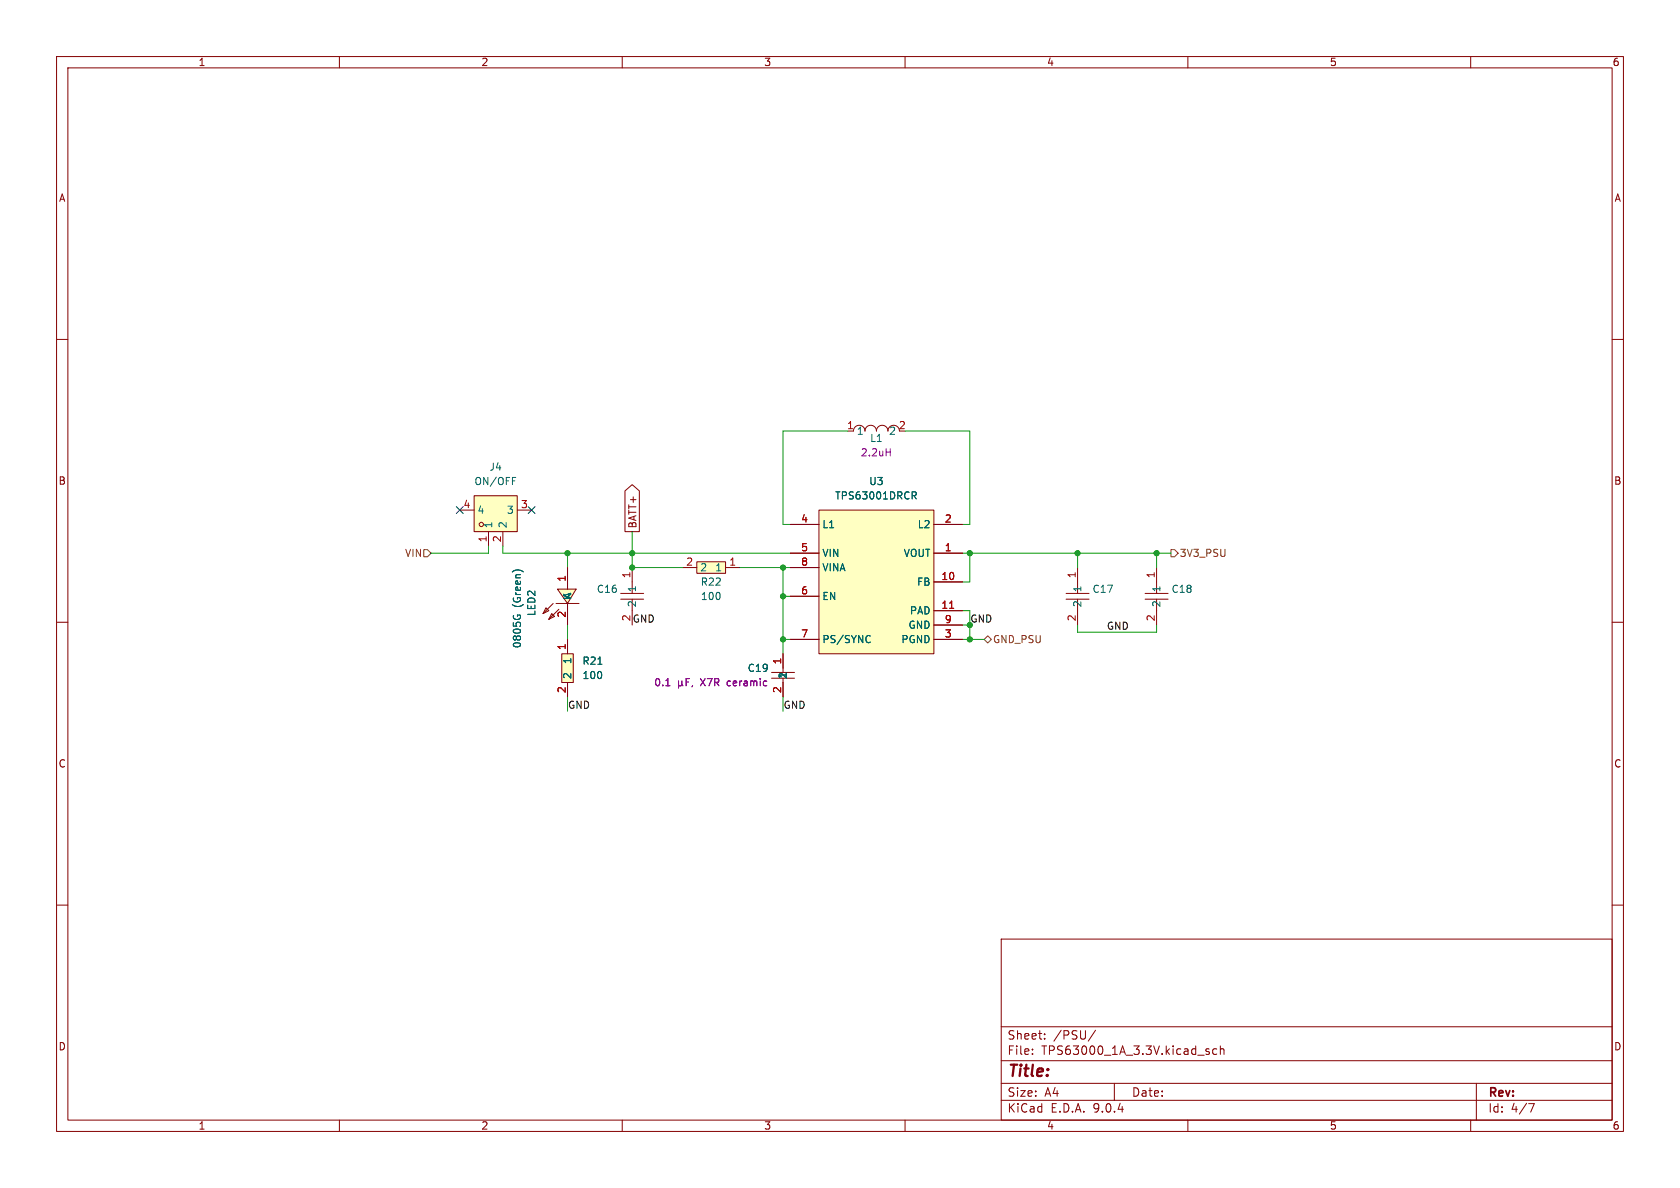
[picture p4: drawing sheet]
<svg xmlns="http://www.w3.org/2000/svg" width="297mm" height="210mm" viewBox="0 0 297 210" stroke-linecap="round" stroke-linejoin="round" font-family="sans-serif">
<g fill="none" stroke="#840000" stroke-width=".18">
<path d="M10 10h277v190h-277zM12 12h273v186h-273zM60 10v2M110 10v2M160 10v2M210 10v2M260 10v2M10 60h2M285 60h2M10 110h2M285 110h2M10 160h2"/>
<path d="M177 166h108v32h-108zM285 160h2M60 198v2M110 198v2M160 198v2M177 194.5h108M177 191.5h108M177 187.5h108M177 181.5h108M182.5 186.3v.1M182.5 185.5v.1M184.7 183.6v.1"/>
<path d="M184.7 182.8v.1M193.7 182.1l-1.3 2M197 191.5v3M210 198v2M213.4 185.9l.3 .1 .1 .2-.2 .2h-.3M213.4 185.4l.3 .1M215.1 185.5l-.4-.1-.3 .3v.4l.1 .2h.6M215.7 185.5l.3-.1 .3 .1 .1 .9M215.7 184.9v1.5M260 198v2M261 191.5v6.5M270.2 195.1h1l-.6 1.5"/>
</g>
<path d="M123.2 99.3h5.1v2.1h-5.1z" fill="#ffffc2"/>
<path d="M123.2 99.3h5.1v2.1h-5.1zM120.6 100.3h2.6M128.3 100.3h2.5" fill="none" stroke="#840000" stroke-width=".18"/>
<g fill="#ffffc2">
<path d="M97.5 108.5l.5 .5-1 .5z"/>
<path d="M96.5 107.4l.5 .6-1 .5z"/>
<path d="M98.5 104.1h3.3l-1.5 2.6z"/>
</g>
<path d="M96.5 107.4l.5 .6-1 .5zM97.5 108.5l.5 .5-1 .5zM97.8 106.7l-1.8 1.8M98.3 106.7h4.1M98.5 104.1h3.3l-1.5 2.6zM98.8 107.7l-1.8 1.8M100.3 100.3v3.8M100.3 106.7v3.8M109.7 104.9h4.1M109.7 105.9h4.1M111.8 100.3v4.6M111.8 105.9v4.6" fill="none" stroke="#840000" stroke-width=".18"/>
<path d="M90.8 108.8l-.1 .1M90.9 100.9l.5-.2 .7 .2M91.5 109v-.3h.4l.1 .3" fill="none" stroke="#006464" stroke-width=".18"/>
<path d="M144.8 90.2h20.3v25.4h-20.3z" fill="#ffffc2"/>
<path d="M139.7 92.7h5.1M139.7 97.8h5.1M144.8 90.2h20.3v25.4h-20.3zM165.1 92.7h5.1M165.1 97.8h5.1M139.7 100.3h5.1M139.7 105.4h5.1M139.7 113h5.1M165.1 113h5.1M165.1 102.9h5.1M165.1 108h5.1M165.1 110.5h5.1" fill="none" stroke="#840000" stroke-width=".18"/>
<path d="M161.3 86.9h.4l.3 .3-.1 .3-.6 .1M161.6 87.6l.4 .6M153.5 112.3l.4 .2M153.9 113.5l-.4 .1" fill="none" stroke="#006464" stroke-width=".18"/>
<path d="M167.9 107.5h.7" fill="none" stroke="#a90000" stroke-width=".18"/>
<path d="M99.3 115.6h2.1v5.1h-2.1z" fill="#ffffc2"/>
<path d="M159 76.2a1.02 1.02 0 0 0-1-1 1.02 1.02 0 0 0-1 1 1.02 1.02 0 0 0-1-1 1.02 1.02 0 0 0-1.1 1 1.01 1.01 0 0 0-1-1 1.01 1.01 0 0 0-1 1 1.02 1.02 0 0 0-1-1 1.02 1.02 0 0 0-1 1M99.3 115.6h2.1v5.1h-2.1zM100.3 113v2.6M136.4 118.9h4.1M136.4 119.9h4.1M138.4 115.6v3.3M100.3 120.7v2.5M138.4 120.7v2.5" fill="none" stroke="#840000" stroke-width=".18"/>
<path d="M105.7 117.4h.7" fill="none" stroke="#006464" stroke-width=".18"/>
<path d="M156.7 79.9h.7M157.4 79.3v1.3M121.9 120h-.6v1.2M117.7 121.2h.7M120 121l.1 .2h.3l.2-.2M120 120.4v1.3M120.6 121l.1 .2M120.6 120.4v.6M121.3 120.6h.4M122.4 121.2l-.1 .2" fill="none" stroke="#840084" stroke-width=".18"/>
<path d="M83.8 87.6h7.6v6.4h-7.6z" fill="#ffffc2"/>
<g fill="none" stroke="#840000" stroke-width=".18">
<path d="M81.3 90.2h2.5M83.8 87.6h7.6v6.4h-7.6zM86.4 94v2.5M88.9 94v2.5M91.4 90.2h2.6M110.5 86.8l1.3-1.1 1.2 1.1v7.2h-2.5zM139.7 92.7h5.1M139.7 97.8h5.1M165.1 92.7h5.1M165.1 97.8h5.1M100.3 100.3v3.8M100.3 106.7v3.8"/>
<path d="M100.3 113v2.6M138.4 115.6v2.5M139.7 100.3h5.1M139.7 105.4h5.1M139.7 113h5.1M165.1 113h5.1M165.1 102.9h5.1M165.1 108h5.1M165.1 110.5h5.1M188.5 104.9h4M188.5 105.9h4M190.5 100.3v4.6"/>
<path d="M190.5 105.9v4.6M202.4 104.9h4.1M202.4 105.9h4.1M204.5 100.3v4.6M204.5 105.9v4.6M100.3 120.7v2.5M138.4 120.7v2.5"/>
<circle cx="85.1" cy="92.7" r=".38"/>
</g>
<path d="M90.6 84.4h.6M161.3 86.9h.4l.3 .3-.1 .3-.6 .1M161.6 87.6l.4 .6M90.8 108.8l-.1 .1M90.9 100.9l.5-.2 .7 .2M91.5 109v-.3h.4l.1 .3M105.7 117.4h.7M153.5 112.3l.4 .2M153.9 113.5l-.4 .1" fill="none" stroke="#006464" stroke-width=".18"/>
<path d="M74.9 97.2h.7l.6 .6-.6 .6h-.7zM207 97.2h.6l.7 .6-.7 .6h-.6zM174 113l.6-.6 .7 .6-.7 .7z" fill="none" stroke="#725600" stroke-width=".18"/>
<g fill="none" stroke="#009600" stroke-width=".18">
<path d="M149.9 76.2h-11.5v16.5h1.3M160 76.2h11.4v16.5h-1.2M86.4 96.5v1.3h-10.2M88.9 96.5v1.3h50.8M100.3 97.8v2.5M111.8 94v6.3h8.8M170.2 97.8h36.8M171.4 97.8v5.1h-1.2M190.5 97.8v2.5M204.5 97.8v2.5M100.3 110.5v2.5M130.8 100.3h8.9"/>
<path d="M138.4 113h1.3M138.4 100.3v15.3M138.4 105.4h1.3M170.2 113h3.8M170.2 108h1.2v5M170.2 110.5h1.2M190.5 110.5v1.3h14v-1.3M100.3 123.2v2.5M138.4 123.2v2.5"/>
</g>
<path d="M80.7 89.6l1.2 1.2M81.9 89.6l-1.2 1.2M93.4 89.6l1.2 1.2M94.6 89.6l-1.2 1.2" fill="none" stroke="#000084" stroke-width=".18"/>
<path d="M121.9 120h-.6v1.2M117.7 121.2h.7M120 121l.1 .2h.3l.2-.2M120 120.4v1.3M120.6 121l.1 .2M120.6 120.4v.6M121.3 120.6h.4M122.4 121.2l-.1 .2" fill="none" stroke="#840084" stroke-width=".18"/>
<path d="M167.9 107.5h.7" fill="none" stroke="#a90000" stroke-width=".18"/>
<g fill="#009600" stroke="#009600" stroke-width=".18">
<circle cx="100.3" cy="97.8" r=".46"/>
<circle cx="111.8" cy="97.8" r=".46"/>
<circle cx="111.8" cy="100.3" r=".46"/>
<circle cx="138.4" cy="105.4" r=".46"/>
<circle cx="138.4" cy="113" r=".46"/>
<circle cx="171.4" cy="97.8" r=".46"/>
<circle cx="190.5" cy="97.8" r=".46"/>
<circle cx="171.4" cy="110.5" r=".46"/>
<circle cx="138.4" cy="100.3" r=".46"/>
<circle cx="171.4" cy="113" r=".46"/>
<circle cx="204.5" cy="97.8" r=".46"/>
</g>
<text font-size="2.8" fill="#840000" x="178" y="190.9">Title:</text>
<g font-size="2.1" fill="#840000">
<text x="178" y="184">Sheet:</text>
<text x="186.2" y="184">/PSU/</text>
<text x="178" y="186.7">File:</text>
<text x="184.1" y="186.7">TPS63000_1A_3.3V.kicad_sch</text>
<text x="178" y="196.9">KiCad</text>
<text x="178" y="194.1">Size:</text>
<text x="184.7" y="194.1">A4</text>
<text x="185.7" y="196.9">E.D.A.</text>
<text x="193.3" y="196.9">9.0.4</text>
<text x="200" y="194.1">Date:</text>
<text x="263" y="194.3">Rev:</text>
<text x="263" y="196.9">Id:</text>
<text x="267.1" y="196.9">4/7</text>
</g>
<g font-size="1.8" fill="#840000">
<text x="35" y="11.9">1</text>
<text x="85" y="11.9">2</text>
<text x="135" y="11.9">3</text>
<text x="185" y="11.9">4</text>
<text x="235" y="11.9">5</text>
<text x="285" y="11.9">6</text>
<text x="10.3" y="35.9">A</text>
<text x="285.3" y="35.9">A</text>
<text x="10.3" y="85.9">B</text>
<text x="285.3" y="85.9">B</text>
<text x="112.7" y="93.5" transform="rotate(-90 112.7 93.5)">BATT+</text>
<text x="139.3" y="120.1" transform="rotate(-90 139.3 120.1)">2</text>
<text x="10.3" y="135.9">C</text>
<text x="285.3" y="135.9">C</text>
<text x="10.3" y="185.9">D</text>
<text x="285.3" y="185.9">D</text>
<text x="35" y="199.9">1</text>
<text x="85" y="199.9">2</text>
<text x="135" y="199.9">3</text>
<text x="185" y="199.9">4</text>
<text x="235" y="199.9">5</text>
<text x="285" y="199.9">6</text>
</g>
<g font-size="1.8" fill="#a90000">
<text x="149.7" y="75.9">1</text>
<text x="158.8" y="75.9">2</text>
<text x="81.8" y="89.9">4</text>
<text x="92" y="89.9">3</text>
<text x="86.1" y="96" transform="rotate(-90 86.1 96)">1</text>
<text x="88.6" y="96" transform="rotate(-90 88.6 96)">2</text>
<text x="141.5" y="92.5">4</text>
<text x="166.9" y="92.5">2</text>
<text x="121.2" y="100.1">2</text>
<text x="128.8" y="100.1">1</text>
<text x="141.5" y="97.5">5</text>
<text x="141.5" y="100.1">8</text>
<text x="166.9" y="97.5">1</text>
<text x="100.1" y="102.9" transform="rotate(-90 100.1 102.9)">1</text>
<text x="111.5" y="102.3" transform="rotate(-90 111.5 102.3)">1</text>
<text x="141.5" y="105.2">6</text>
<text x="166.3" y="102.6">10</text>
<text x="166.3" y="107.7">11</text>
<text x="190.2" y="102.3" transform="rotate(-90 190.2 102.3)">1</text>
<text x="204.2" y="102.3" transform="rotate(-90 204.2 102.3)">1</text>
<text x="100.1" y="109.3" transform="rotate(-90 100.1 109.3)">2</text>
<text x="141.5" y="112.8">7</text>
<text x="166.9" y="110.2">9</text>
<text x="166.9" y="112.8">3</text>
<text x="190.2" y="109.9" transform="rotate(-90 190.2 109.9)">2</text>
<text x="204.2" y="109.9" transform="rotate(-90 204.2 109.9)">2</text>
<text x="100.1" y="115" transform="rotate(-90 100.1 115)">1</text>
<text x="138.2" y="117.5" transform="rotate(-90 138.2 117.5)">1</text>
<text x="100.1" y="122.6" transform="rotate(-90 100.1 122.6)">2</text>
<text x="138.2" y="122.6" transform="rotate(-90 138.2 122.6)">2</text>
</g>
<g font-size="1.8" fill="#006464">
<text x="151.4" y="77.1">1</text>
<text x="157.1" y="77.1">2</text>
<text x="86.4" y="83.4">J4</text>
<text x="153.7" y="78.3">L1</text>
<text x="83.8" y="86">ON/OFF</text>
<text x="147.6" y="88.5">TPS63001DRCR</text>
<text x="153.6" y="86">U3</text>
<text x="84.3" y="91">4</text>
<text x="87.2" y="93.5" transform="rotate(-90 87.2 93.5)">1</text>
<text x="89.5" y="91">3</text>
<text x="89.8" y="93.5" transform="rotate(-90 89.8 93.5)">2</text>
<text x="145.3" y="93.6">L1</text>
<text x="162.2" y="93.6">L2</text>
<text x="123.7" y="101.2">2</text>
<text x="126.3" y="101.2">1</text>
<text x="145.3" y="98.7">VIN</text>
<text x="145.3" y="101.2">VINA</text>
<text x="159.7" y="98.7">VOUT</text>
<text x="92.3" y="107.4" transform="rotate(-90 92.3 107.4)">(Green)</text>
<text x="101.2" y="106.2" transform="rotate(-90 101.2 106.2)">K</text>
<text x="105.4" y="105">C16</text>
<text x="112.6" y="107.4" transform="rotate(-90 112.6 107.4)">2</text>
<text x="112.6" y="104.8" transform="rotate(-90 112.6 104.8)">1</text>
<text x="123.8" y="103.7">R22</text>
<text x="123.8" y="106.3">100</text>
<text x="145.3" y="106.3">EN</text>
<text x="162" y="103.7">FB</text>
<text x="191.4" y="107.4" transform="rotate(-90 191.4 107.4)">2</text>
<text x="191.4" y="104.8" transform="rotate(-90 191.4 104.8)">1</text>
<text x="193" y="105">C17</text>
<text x="205.3" y="107.4" transform="rotate(-90 205.3 107.4)">2</text>
<text x="205.3" y="104.8" transform="rotate(-90 205.3 104.8)">1</text>
<text x="207" y="105">C18</text>
<text x="94.8" y="109" transform="rotate(-90 94.8 109)">LED2</text>
<text x="145.3" y="113.9">PS/SYNC</text>
<text x="159.2" y="113.9">PGND</text>
<text x="160.5" y="111.4">GND</text>
<text x="160.8" y="108.8">PAD</text>
<text x="92.3" y="114.7" transform="rotate(-90 92.3 114.7)">0805G</text>
<text x="101.2" y="117.5" transform="rotate(-90 101.2 117.5)">1</text>
<text x="102.9" y="117.7">R21</text>
<text x="132.1" y="119">C19</text>
<text x="101.2" y="120.1" transform="rotate(-90 101.2 120.1)">2</text>
<text x="102.9" y="120.2">100</text>
<text x="139.3" y="120" transform="rotate(-90 139.3 120)">1</text>
</g>
<g font-size="1.8" fill="#840084">
<text x="152.1" y="80.9">2.2uH</text>
<text x="115.6" y="121.5">0.1</text>
<text x="123.9" y="121.5">X7R</text>
<text x="128.8" y="121.5">ceramic</text>
</g>
<g font-size="1.8" fill="#725600">
<text x="71.5" y="98.7">VIN</text>
<text x="208.5" y="98.7">3V3_PSU</text>
<text x="175.5" y="113.9">GND_PSU</text>
</g>
<g font-size="1.8" fill="#0f0f0f">
<text x="111.5" y="109.9" transform="rotate(-90 111.5 109.9)">2</text>
<text x="111.8" y="110.1">GND</text>
<text x="171.4" y="110.1">GND</text>
<text x="195.6" y="111.4">GND</text>
<text x="100.3" y="125.4">GND</text>
<text x="138.4" y="125.4">GND</text>
</g>
</svg>
